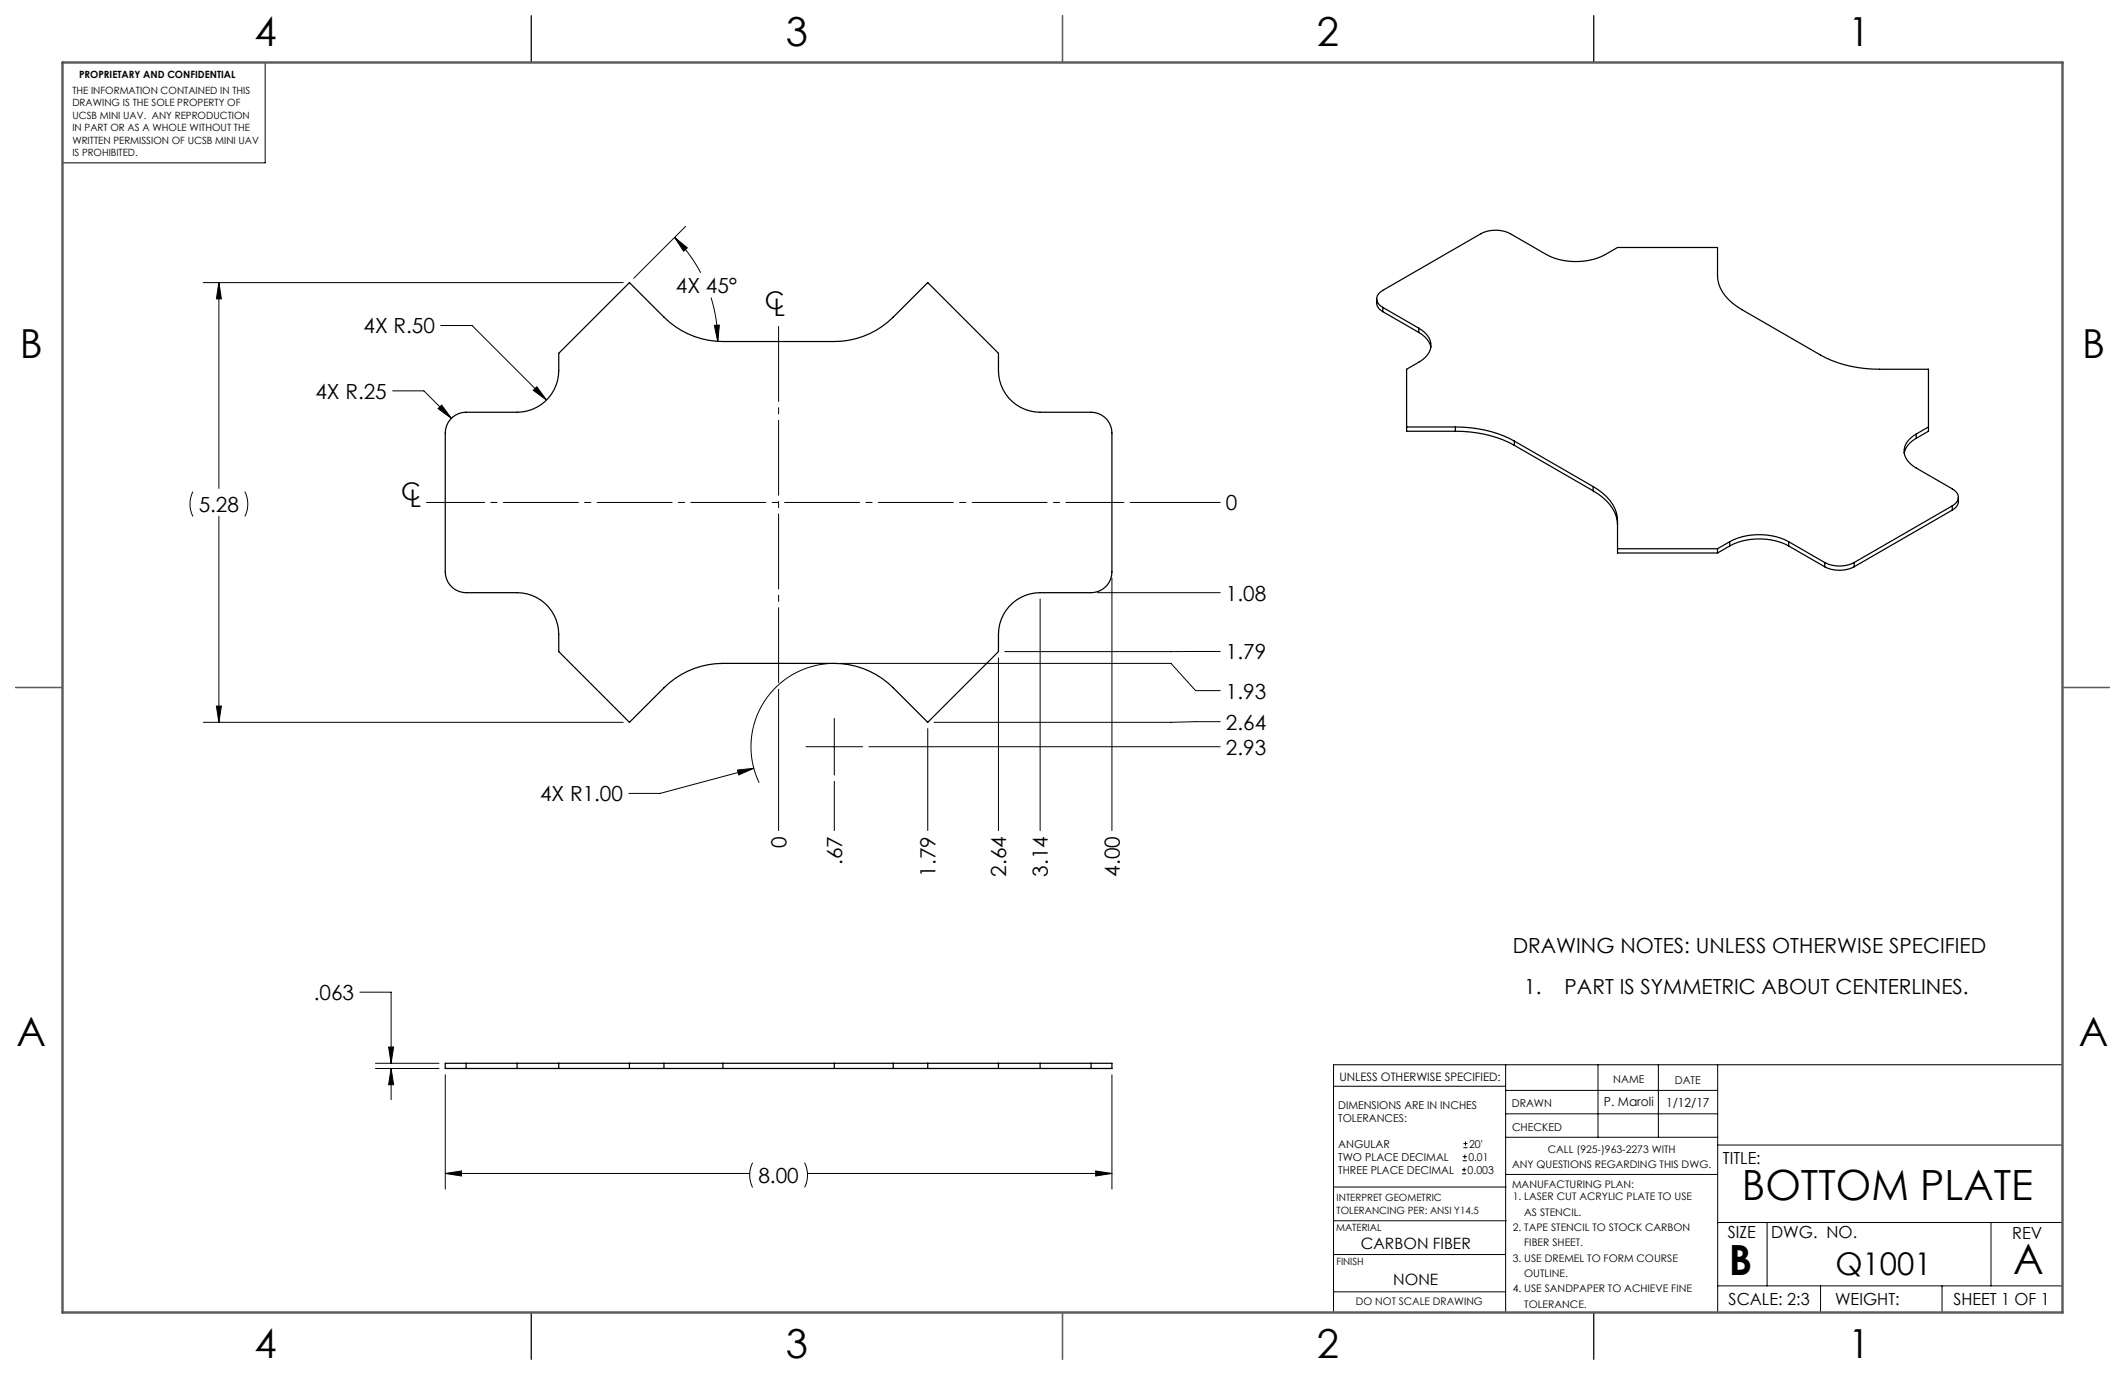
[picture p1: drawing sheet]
<svg xmlns="http://www.w3.org/2000/svg" width="432mm" height="279mm" viewBox="0 0 432 279" stroke-linecap="round" stroke-linejoin="round" font-family="sans-serif">
<g fill="none" stroke="#000" stroke-width=".2">
<path d="M53.9 12.7v20.4h-41.2M41.3 57.4h85.3M44.5 57.4l.5 3.3h-1zM44.5 57.4v41.9M137.1 48.2l2.6 2.2-.8 .6zM137.1 48.2a29.9 29.9 0 0 1 5.3 7.2M139.3 46l-10.5 10.5M79.8 79.4h6.3l5.6 5.6M89.6 66.1h6.3l15.2 15.2M109.1 78.6l2 2.7-2.7-2zM144.5 60.5a29.9 29.9 0 0 1 1.3 8.9M145.2 66.1h1l-.4 3.3z"/>
<path d="M39.2 99.9a5.6 5.6 0 0 0 0 5M49.8 99.9a5.6 5.6 0 0 1 0 5M89 83l.7-.7 2 2.7zM44.5 104.9v41.9M225.9 117.5v51.3M229.7 102.1h18.2M168.3 134.8a16.9 16.9 0 0 0-14 24.3M170.8 134.8h67.1l5 5.5h5M202.9 133.7v35.1M211.4 121.7v47.1M223 120.4h24.9M247.9 132.4h-43.7"/>
<path d="M41.3 146.8h85.3M44 143.5h1l-.5 3.3zM149.9 156.5l3.3-.4-3.1 1.4zM153.2 156.1l-19.1 5.1h-6.3M158.2 140v28.8M163.8 151.7h11.5M169.5 158.8v10M169.5 146v11.5M176.6 151.7h71.3M188.5 148v20.8M247.9 146.6l-10 .2h-48.1M73.1 201.6h6.4v14.5"/>
<path d="M76.3 217.1h12.9M76.3 216.1h12.9M79 212.8h1l-.5 3.3zM79.5 217.1l.5 3.3h-1zM79.5 217.1v6.4M90.5 218.4v23.2M225.9 218.4v23.2M305.9 216.4v50.3M324.7 216.4v14.7M337 216.4v14.7M349 216.4v50.3M419.1 216.4h-148.1v50.3"/>
<path d="M90.5 238.5l3.3-.6v1.1zM90.5 238.5h61.8M152.9 236.3a5.6 5.6 0 0 0 0 5M163.5 236.3a5.6 5.6 0 0 1 0 5M164.1 238.5h61.8M222.6 237.9l3.3 .6-3.3 .5zM271 220.7h34.9M297.1 238.5h.8M297.1 237.7h.8M297.2 235.9h.9M297.2 235h.9M297.4 233.2h.8"/>
<path d="M297.4 232.4h.8M297.5 237.3v.8M297.7 234.6v.8M297.8 232v.8M305.9 231.1h43.1M305.9 226.3h43.1M305.9 221.6h43.1M305.9 238.6h43.1M349 232.7h70.1M271 254.9h34.9M271 248.1h35.1M271 241.2h35.1"/>
<path d="M349 248.4h70.1M359.1 248.4v12.9M404.6 248.4v12.9M271 262.5h34.9M349 261.3h70.1M369.9 261.3v5.4M394.6 261.3v5.4"/>
</g>
<path d="M158.2 138.8v-72.5" fill="none" stroke="#000" stroke-width=".2" stroke-dasharray="15.2 1.3 1.3 1.3"/>
<path d="M228.4 102.1h-141.7" fill="none" stroke="#000" stroke-width=".2" stroke-dasharray="15.2 1.3 1.3 1.3" stroke-dashoffset="3.4"/>
<g fill="none" stroke="#000" stroke-width=".25">
<path d="M107.9 3.2v9.5M215.9 3.2v9.5M323.8 3.2v9.5M279.7 60.7a2.26 2.26 0 0 0 1.3 2.6M281 62.5a1.83 1.83 0 0 1-1.3-1.8 1.83 1.83 0 0 1 1.3-1.7l19.9-11.5a6.6 6.6 0 0 1 6 0l7.3 4.2a13.2 13.2 0 0 0 12 0l2.5-1.4h20.3v5.7a7.9 7.9 0 0 0 4 6.3l17 9.9a24.2 24.2 0 0 0 11.9 2.8h10v12.6l-2.5 1.5M281 62.5l7.3 4.2M281 62.5v.8M281 63.3l7.3 4.3M288.3 66.7a3.7 3.7 0 0 1 2.1 4.9 5.4 5.4 0 0 1-2.1 2l-2.5 1.4v12.6h9.9M288.3 67.6a4.5 4.5 0 0 1 2.4 3M288.3 66.7v.9M92 84.8a4.2 4.2 0 0 1 2.7-1h10.4a8.5 8.5 0 0 0 8.4-8.5v-3.5l14.4-14.4 7 7a16.9 16.9 0 0 0 12 5h22.6a16.9 16.9 0 0 0 12-5l7-7 14.4 14.4a13.2 13.2 0 0 0 1 7.4 8.5 8.5 0 0 0 7.5 4.6h10.3a4.2 4.2 0 0 1 4.2 4.2v28.2a4.2 4.2 0 0 1-4.2 4.2h-10.3a8.5 8.5 0 0 0-8.5 8.5v3.5l-14.4 14.4-7-7a16.9 16.9 0 0 0-12-5h-22.6a16.9 16.9 0 0 0-12 5l-7 7-14.4-14.4a13.2 13.2 0 0 0-.9-7.4 8.5 8.5 0 0 0-7.5-4.6h-10.4a4.2 4.2 0 0 1-4.2-4.2v-28.2a4.2 4.2 0 0 1 1.5-3.2z"/>
<path d="M285.8 86.8h9.9M295.7 86.8a24.8 24.8 0 0 1 12 2.8M295.7 87.6a24.8 24.8 0 0 1 12 2.9M295.7 86.8v.8M307.7 89.6l16 9.3M307.7 89.6v.9M307.7 90.5l16 9.2M323.7 98.9a8.6 8.6 0 0 1 5 6.9v6.6h20.3M323.7 99.7a8.6 8.6 0 0 1 5 6.9M323.7 98.9v.8M389.4 88.2a3.7 3.7 0 0 0-2.1 4.9 5.4 5.4 0 0 0 2.1 2l7.3 4.2a1.83 1.83 0 0 1 1.2 1.8 1.83 1.83 0 0 1-1.2 1.7M389.4 89.1a4.5 4.5 0 0 0-2.5 3"/>
<path d="M389.4 88.2v.9M391.9 86.8l-2.5 1.4M328.7 111.5h20.3M349 111.5v.9M351.5 110.1a13.2 13.2 0 0 1 12 0M351.5 110.9a13.2 13.2 0 0 1 12 0M351.5 110.1l-2.5 1.4M351.5 110.1v.8M351.5 110.9l-2.5 1.5M363.5 110.1l7.3 4.2M363.5 110.1v.8M363.5 110.9l7.3 4.3"/>
<path d="M370.8 114.3a6.6 6.6 0 0 0 6 0M370.8 115.2a6.6 6.6 0 0 0 6 0M370.8 114.3v.9M376.8 114.3v.9M396.7 102.8l-19.9 11.5M396.7 102.8v.9M396.7 103.7l-19.9 11.5M397.9 101.1a2.26 2.26 0 0 1-1.2 2.6M3.2 139.7h9.5M419.1 139.7h9.5M94.7 216.1h-4.2v1h4.2M94.7 217.1h10.4"/>
<path d="M94.7 216.1h10.4M94.7 216.1v1M105.1 217.1h8.4M105.1 216.1h8.4M105.1 216.1v1M113.5 216.1v1M113.5 217.1h21.4M113.5 216.1h21.4M127.9 216.1v1M134.9 217.1h12M134.9 216.1h12M134.9 216.1v1"/>
<path d="M146.9 217.1h22.6M146.9 216.1h22.6M146.9 216.1v1M169.5 217.1h12M169.5 216.1h12M169.5 216.1v1M181.5 217.1h21.4M181.5 216.1h21.4M181.5 216.1v1M188.5 216.1v1M202.9 217.1h8.5M202.9 216.1h8.5"/>
<path d="M202.9 216.1v1M211.4 217.1h10.3M211.4 216.1h10.3M211.4 216.1v1M221.7 216.1h4.2v1h-4.2M221.7 216.1v1M107.9 266.7v9.5M215.9 266.7v9.5M323.8 266.7v9.5"/>
</g>
<path d="M215.9 3.2v9.5M3.2 139.7h9.5M419.1 139.7h9.5M215.9 266.7v9.5" fill="none" stroke="#5c5c5c" stroke-width=".25"/>
<path d="M12.7 12.7h406.4v254h-406.4z" fill="none" stroke="#5c5c5c" stroke-width=".5"/>
<path d="M89.7 82.3l-.7 .7 2.7 2zM109.1 78.6l-.7 .7 2.7 2zM149.9 156.5l.2 1 3.1-1.4zM145.2 66.1h1l-.4 3.3zM137.1 48.2l2.6 2.2-.8 .6zM44.5 57.4l.5 3.3h-1zM44 143.5h1l-.5 3.3zM90.5 238.5l3.3-.6v1.1zM222.6 237.9l3.3 .6-3.3 .5zM79.5 217.1l.5 3.3h-1zM79 212.8h1l-.5 3.3z" fill="#000"/>
<g font-size="8.5">
<text x="354" y="243.7">BOTTOM PLATE</text>
<text x="351.3" y="259">B</text>
<text x="409.1" y="258.9">A</text>
</g>
<g font-size="8.1">
<text x="51.7" y="9.3">4</text>
<text x="159.7" y="9.3">3</text>
<text x="267.6" y="9.3">2</text>
<text x="375.6" y="9.3">1</text>
<text x="4" y="72.8">B</text>
<text x="423.1" y="72.8">B</text>
<text x="3.3" y="212.5">A</text>
<text x="422.4" y="212.5">A</text>
<text x="51.7" y="276">4</text>
<text x="159.7" y="276">3</text>
<text x="267.6" y="276">2</text>
<text x="375.6" y="276">1</text>
</g>
<text font-size="6.3" x="372.9" y="259.1">Q1001</text>
<g font-size="4.9">
<text x="155.4" y="62.8">C</text>
<text x="157.2" y="64.2">L</text>
<text x="81.5" y="101.5">C</text>
<text x="83.3" y="102.9">L</text>
</g>
<g font-size="4.2">
<text x="137.3" y="59.6">4X 45°</text>
<text x="73.9" y="67.7">4X R.50</text>
<text x="64.1" y="81">4X R.25</text>
<text x="40.4" y="104">5.28</text>
<text x="249.1" y="103.7">0</text>
<text x="249.1" y="122">1.08</text>
<text x="249.1" y="134">1.79</text>
<text x="249.1" y="141.9">1.93</text>
<text x="249.1" y="148.2">2.64</text>
<text x="249.1" y="153.3">2.93</text>
<text x="109.7" y="162.8">4X R1.00</text>
<text x="159.8" y="172.3" transform="rotate(-90 159.8 172.3)">0</text>
<text x="171.1" y="175.8" transform="rotate(-90 171.1 175.8)">.67</text>
<text x="190.1" y="178.2" transform="rotate(-90 190.1 178.2)">1.79</text>
<text x="204.5" y="178.2" transform="rotate(-90 204.5 178.2)">2.64</text>
<text x="213" y="178.2" transform="rotate(-90 213 178.2)">3.14</text>
<text x="227.5" y="178.2" transform="rotate(-90 227.5 178.2)">4.00</text>
<text x="307.4" y="193.7">DRAWING NOTES: UNLESS OTHERWISE SPECIFIED</text>
<text x="63.7" y="203.2">.063</text>
<text x="309.7" y="202">1.</text>
<text x="317.9" y="202">PART IS SYMMETRIC ABOUT CENTERLINES.</text>
<text x="154.1" y="240.4">8.00</text>
</g>
<g font-size="3.4">
<text x="350.1" y="236.5">TITLE:</text>
<text x="351.1" y="251.6">SIZE</text>
<text x="359.9" y="251.6">DWG. NO.</text>
<text x="408.9" y="251.7">REV</text>
<text x="351.2" y="265.2">SCALE: 2:3</text>
<text x="372.9" y="265.2">WEIGHT:</text>
<text x="396.9" y="265.2">SHEET 1 OF 1</text>
</g>
<g font-size="3.2">
<text x="276.5" y="253.7">CARBON FIBER</text>
<text x="283.1" y="261.2">NONE</text>
</g>
<g font-size="2.5">
<text x="325.9" y="224.8">P. Maroli</text>
<text x="338.6" y="224.9">1/12/17</text>
</g>
<text font-size="2.4" x="272.2" y="219.7">UNLESS OTHERWISE SPECIFIED:</text>
<g font-size="2.2">
<text x="327.8" y="220.1">NAME</text>
<text x="340.3" y="220.2">DATE</text>
<text x="271.9" y="225.3">DIMENSIONS ARE IN INCHES</text>
<text x="271.9" y="227.9">TOLERANCES:</text>
<text x="307.2" y="224.9">DRAWN</text>
<text x="271.9" y="233.2">ANGULAR</text>
<text x="298.5" y="233.2">20'</text>
<text x="307.3" y="229.8">CHECKED</text>
<text x="271.9" y="238.5">THREE PLACE DECIMAL</text>
<text x="271.9" y="235.9">TWO PLACE DECIMAL</text>
<text x="298.2" y="238.5">0.003</text>
<text x="298.4" y="235.9">0.01</text>
</g>
<g font-size="2.1">
<text x="307.3" y="237.3">ANY QUESTIONS REGARDING THIS DWG.</text>
<text x="314.5" y="234.2">CALL (925-)963-2273 WITH</text>
<text x="307.3" y="241.3">MANUFACTURING PLAN:</text>
<text x="307.4" y="243.9">1. LASER CUT ACRYLIC PLATE TO USE</text>
<text x="307.4" y="250.1">2. TAPE STENCIL TO STOCK CARBON</text>
<text x="309.7" y="247">AS STENCIL.</text>
<text x="307.4" y="256.4">3. USE DREMEL TO FORM COURSE</text>
<text x="309.7" y="253.2">FIBER SHEET.</text>
<text x="307.4" y="262.6">4. USE SANDPAPER TO ACHIEVE FINE</text>
<text x="309.7" y="259.5">OUTLINE.</text>
<text x="275.5" y="265.1">DO NOT SCALE DRAWING</text>
<text x="309.7" y="265.7">TOLERANCE.</text>
</g>
<g font-size="2">
<text x="16.1" y="15.9">PROPRIETARY AND CONFIDENTIAL</text>
<text x="14.7" y="19.1">THE INFORMATION CONTAINED IN THIS</text>
<text x="14.7" y="21.6">DRAWING IS THE SOLE PROPERTY OF</text>
<text x="14.7" y="24.1">UCSB MINI UAV. ANY REPRODUCTION</text>
<text x="14.7" y="26.6">IN PART OR AS A WHOLE WITHOUT THE</text>
<text x="14.7" y="29.2">WRITTEN PERMISSION OF UCSB MINI UAV</text>
<text x="14.7" y="31.7">IS PROHIBITED.</text>
<text x="271.6" y="244.1">INTERPRET GEOMETRIC</text>
<text x="271.5" y="250.2">MATERIAL</text>
<text x="271.6" y="246.6">TOLERANCING PER: ANSI Y14.5</text>
<text x="271.5" y="257">FINISH</text>
</g>
</svg>
